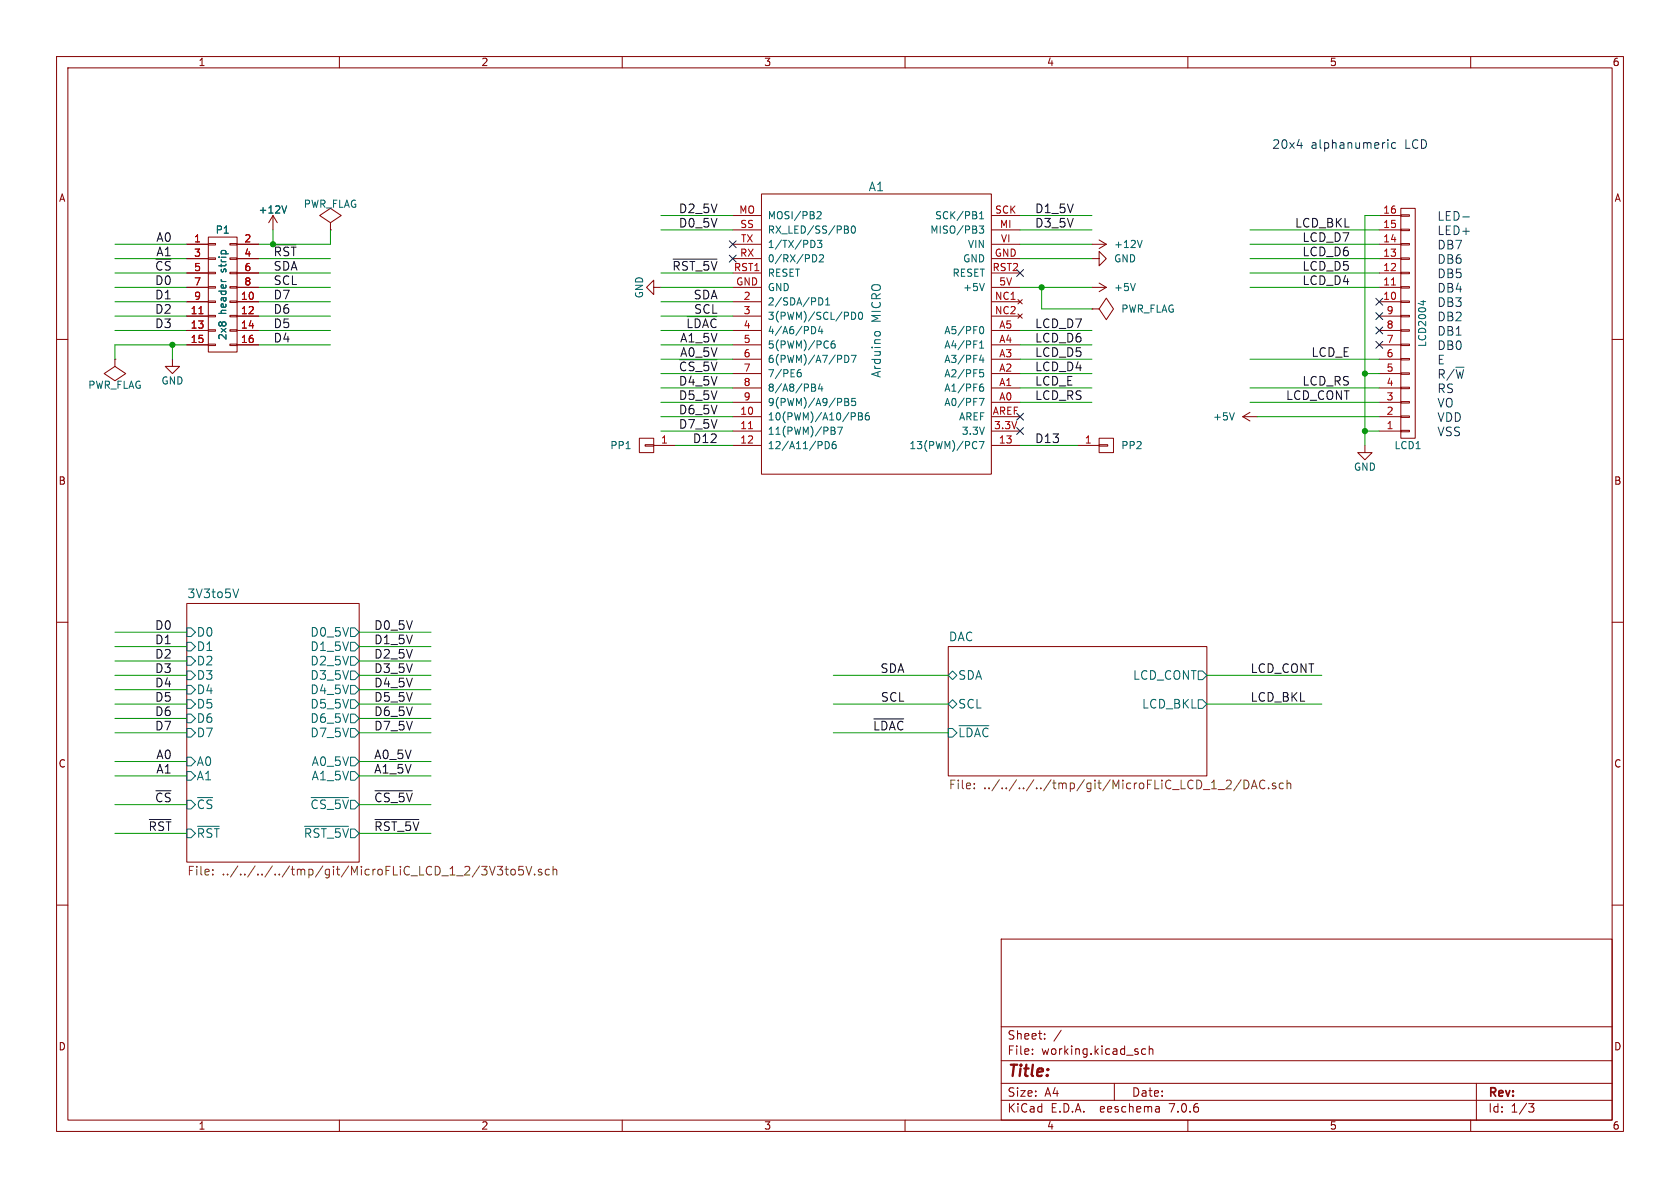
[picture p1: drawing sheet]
EESchema Schematic File Version 2
LIBS:power
LIBS:device
LIBS:transistors
LIBS:conn
LIBS:linear
LIBS:regul
LIBS:74xx
LIBS:cmos4000
LIBS:adc-dac
LIBS:memory
LIBS:xilinx
LIBS:microcontrollers
LIBS:dsp
LIBS:microchip
LIBS:analog_switches
LIBS:motorola
LIBS:texas
LIBS:intel
LIBS:audio
LIBS:interface
LIBS:digital-audio
LIBS:philips
LIBS:display
LIBS:cypress
LIBS:siliconi
LIBS:opto
LIBS:atmel
LIBS:contrib
LIBS:valves
LIBS:jakub
LIBS:MicroFLiC_LCD-cache
EELAYER 25 0
EELAYER END
$Descr A4 11693 8268
encoding utf-8
Sheet 1 3
Title ""
Date ""
Rev ""
Comp ""
Comment1 ""
Comment2 ""
Comment3 ""
Comment4 ""
$EndDescr
$Comp
L ARDUINO_MICRO_SHIELD A1
U 1 1
P 6100 2300
F 0 "A1" H 6100 3300 60  0000 C CNN
F 1 "Arduino MICRO" V 6100 2300 60  0000 C CNN
F 2 "jakub:ArduinoMicro" V 5350 2750 60  0001 C CNN
F 3 "" V 5350 2750 60  0000 C CNN
F 4 "A000053" H 6100 2300 60  0001 C CNN "Part Number"
F 5 "Arduino" H 6100 2300 60  0001 C CNN "Manufacturer"
F 6 "Arduino MICRO" H 6100 2300 60  0001 C CNN "Package"
F 7 "Farnell" H 6100 2300 60  0001 C CNN "Supplier"
F 8 "2285194" H 6100 2300 60  0001 C CNN "Order Code"
F 9 "Arduino.cc" H 6100 2300 60  0001 C CNN "Alt. Supplier"
F 10 "Arduino MICRO" H 6100 2300 60  0001 C CNN "Alt. Order Code"
F 11 "Arduino/Genuino MICRO development board" H 6100 2300 60  0001 C CNN "Note"
	1    6100 2300
	1    0    0    -1  
$EndComp
$Comp
L CONN_02X08 P1
U 1 1
P 1550 2050
F 0 "P1" H 1550 2500 50  0000 C CNN
F 1 "2x8 header strip" V 1550 2050 50  0000 C CNN
F 2 "Pin_Headers:Pin_Header_Straight_2x08" H 1550 850 50  0001 C CNN
F 3 "" H 1550 850 50  0000 C CNN
F 4 "M20-9980845" H 1550 2050 60  0001 C CNN "Part Number"
F 5 "Harwin" H 1550 2050 60  0001 C CNN "Manufacturer"
F 6 "DIL-16" H 1550 2050 60  0001 C CNN "Package"
F 7 "Farnell" H 1550 2050 60  0001 C CNN "Supplier"
F 8 "1022239" H 1550 2050 60  0001 C CNN "Order Code"
F 9 "Mouser" H 1550 2050 60  0001 C CNN "Alt. Supplier"
F 10 "855-M20-9980845" H 1550 2050 60  0001 C CNN "Alt. Order Code"
F 11 "2x8 dual header strip" H 1550 2050 60  0001 C CNN "Note"
	1    1550 2050
	1    0    0    -1  
$EndComp
Wire Wire Line
	1300 1700 800  1700
Text Label 1200 1700 2    60   ~ 0
A0
Wire Wire Line
	1300 1800 800  1800
Text Label 1200 1800 2    60   ~ 0
A1
Wire Wire Line
	1300 1900 800  1900
Text Label 1200 1900 2    60   ~ 0
~CS
Wire Wire Line
	1300 2000 800  2000
Text Label 1200 2000 2    60   ~ 0
D0
Wire Wire Line
	1300 2100 800  2100
Text Label 1200 2100 2    60   ~ 0
D1
Wire Wire Line
	1300 2200 800  2200
Text Label 1200 2200 2    60   ~ 0
D2
Wire Wire Line
	1300 2300 800  2300
Text Label 1200 2300 2    60   ~ 0
D3
Wire Wire Line
	800  2400 1300 2400
Wire Wire Line
	1800 1800 2300 1800
Text Label 1900 1800 0    60   ~ 0
~RST
Wire Wire Line
	2300 1900 1800 1900
Text Label 1900 1900 0    60   ~ 0
SDA
Wire Wire Line
	2300 2000 1800 2000
Text Label 1900 2000 0    60   ~ 0
SCL
Wire Wire Line
	2300 2100 1800 2100
Text Label 1900 2100 0    60   ~ 0
D7
Wire Wire Line
	2300 2200 1800 2200
Text Label 1900 2200 0    60   ~ 0
D6
Wire Wire Line
	2300 2300 1800 2300
Text Label 1900 2300 0    60   ~ 0
D5
Wire Wire Line
	2300 2400 1800 2400
Text Label 1900 2400 0    60   ~ 0
D4
Wire Wire Line
	1200 2400 1200 2500
Wire Wire Line
	1800 1700 2300 1700
Wire Wire Line
	1900 1700 1900 1600
$Comp
L GND #PWR01
U 1 1
P 1200 2500
F 0 "#PWR01" H 1200 2250 50  0001 C CNN
F 1 "GND" H 1200 2350 50  0000 C CNN
F 2 "" H 1200 2500 50  0000 C CNN
F 3 "" H 1200 2500 50  0000 C CNN
	1    1200 2500
	1    0    0    -1  
$EndComp
$Comp
L +12V #PWR02
U 1 1
P 1900 1600
F 0 "#PWR02" H 1900 1450 50  0001 C CNN
F 1 "+12V" H 1900 1740 50  0000 C CNN
F 2 "" H 1900 1600 50  0000 C CNN
F 3 "" H 1900 1600 50  0000 C CNN
	1    1900 1600
	1    0    0    -1  
$EndComp
Wire Wire Line
	4600 1900 5100 1900
Text Label 5000 1900 2    60   ~ 0
~RST_5V
Wire Wire Line
	5100 2100 4600 2100
Text Label 5000 2100 2    60   ~ 0
SDA
Wire Wire Line
	5100 2200 4600 2200
Text Label 5000 2200 2    60   ~ 0
SCL
Wire Wire Line
	5100 1600 4600 1600
Text Label 5000 1600 2    60   ~ 0
D0_5V
Wire Wire Line
	5100 1500 4600 1500
Text Label 5000 1500 2    60   ~ 0
D2_5V
Wire Wire Line
	7600 1500 7100 1500
Text Label 7200 1500 0    60   ~ 0
D1_5V
Wire Wire Line
	7600 1600 7100 1600
Text Label 7200 1600 0    60   ~ 0
D3_5V
Wire Wire Line
	5100 2000 4600 2000
$Comp
L +12V #PWR03
U 1 1
P 7600 1700
F 0 "#PWR03" H 7600 1550 50  0001 C CNN
F 1 "+12V" V 7600 1850 50  0000 L CNN
F 2 "" H 7600 1700 50  0000 C CNN
F 3 "" H 7600 1700 50  0000 C CNN
	1    7600 1700
	0    1    1    0   
$EndComp
Wire Wire Line
	7600 1700 7100 1700
$Comp
L GND #PWR04
U 1 1
P 4600 2000
F 0 "#PWR04" H 4600 1750 50  0001 C CNN
F 1 "GND" H 4600 1850 50  0000 C CNN
F 2 "" H 4600 2000 50  0000 C CNN
F 3 "" H 4600 2000 50  0000 C CNN
	1    4600 2000
	0    1    1    0   
$EndComp
Wire Wire Line
	7100 1800 7600 1800
$Comp
L GND #PWR05
U 1 1
P 7600 1800
F 0 "#PWR05" H 7600 1550 50  0001 C CNN
F 1 "GND" V 7600 1650 50  0000 R CNN
F 2 "" H 7600 1800 50  0000 C CNN
F 3 "" H 7600 1800 50  0000 C CNN
	1    7600 1800
	0    -1   -1   0   
$EndComp
Wire Wire Line
	7100 2000 7600 2000
$Comp
L +5V #PWR06
U 1 1
P 7600 2000
F 0 "#PWR06" H 7600 1850 50  0001 C CNN
F 1 "+5V" V 7600 2150 50  0000 L CNN
F 2 "" H 7600 2000 50  0000 C CNN
F 3 "" H 7600 2000 50  0000 C CNN
	1    7600 2000
	0    1    1    0   
$EndComp
Wire Wire Line
	5100 2800 4600 2800
Text Label 5000 2800 2    60   ~ 0
D5_5V
Wire Wire Line
	5100 2700 4600 2700
Text Label 5000 2700 2    60   ~ 0
D4_5V
Wire Wire Line
	5100 3000 4600 3000
Text Label 5000 3000 2    60   ~ 0
D7_5V
Wire Wire Line
	5100 2900 4600 2900
Text Label 5000 2900 2    60   ~ 0
D6_5V
Wire Wire Line
	5100 2500 4600 2500
Text Label 5000 2500 2    60   ~ 0
A0_5V
Wire Wire Line
	5100 2600 4600 2600
Wire Wire Line
	5100 2400 4600 2400
Text Label 5000 2600 2    60   ~ 0
~CS_5V
Text Label 5000 2400 2    60   ~ 0
A1_5V
NoConn ~ 5100 1700
NoConn ~ 5100 1800
NoConn ~ 7100 2900
NoConn ~ 7100 3000
$Comp
L CONN_01X16 LCD1
U 1 1
P 9800 2250
F 0 "LCD1" H 9800 3100 50  0000 C CNN
F 1 "LCD2004" V 9900 2250 50  0000 C CNN
F 2 "jakub:LCD2004" H 9800 2250 50  0001 C CNN
F 3 "" H 9800 2250 50  0000 C CNN
F 4 "MC42005A12W-VNMLR" H 9800 2250 60  0001 C CNN "Part Number"
F 5 "Midas" H 9800 2250 60  0001 C CNN "Manufacturer"
F 6 "98mm×60mm" H 9800 2250 60  0001 C CNN "Package"
F 7 "Farnell" H 9800 2250 60  0001 C CNN "Supplier"
F 8 "2483355" H 9800 2250 60  0001 C CNN "Order Code"
F 9 "Mouser" H 9800 2250 60  0001 C CNN "Alt. Supplier"
F 10 "763-0420DZ-FL-YBW" H 9800 2250 60  0001 C CNN "Alt. Order Code"
F 11 "20x4 character liquid crystal display" H 9800 2250 60  0001 C CNN "Note"
	1    9800 2250
	1    0    0    1   
$EndComp
Text Notes 10000 1550 0    60   ~ 0
LED-
Text Notes 10000 1650 0    60   ~ 0
LED+
Text Notes 10000 1750 0    60   ~ 0
DB7
Text Notes 10000 1850 0    60   ~ 0
DB6
Text Notes 10000 1950 0    60   ~ 0
DB5
Text Notes 10000 2050 0    60   ~ 0
DB4
Text Notes 10000 2150 0    60   ~ 0
DB3
Text Notes 10000 2250 0    60   ~ 0
DB2
Text Notes 10000 2350 0    60   ~ 0
DB1
Text Notes 10000 2450 0    60   ~ 0
DB0
Text Notes 10000 2550 0    60   ~ 0
E
Text Notes 10000 2650 0    60   ~ 0
R/~W
Text Notes 10000 2750 0    60   ~ 0
RS
Text Notes 10000 2850 0    60   ~ 0
VO
Text Notes 10000 2950 0    60   ~ 0
VDD
Text Notes 10000 3050 0    60   ~ 0
VSS
Wire Wire Line
	9500 3000 9600 3000
$Comp
L GND #PWR07
U 1 1
P 9500 3100
F 0 "#PWR07" H 9500 2850 50  0001 C CNN
F 1 "GND" H 9500 2950 50  0000 C CNN
F 2 "" H 9500 3100 50  0000 C CNN
F 3 "" H 9500 3100 50  0000 C CNN
	1    9500 3100
	1    0    0    -1  
$EndComp
Wire Wire Line
	9600 2900 8750 2900
$Comp
L +5V #PWR08
U 1 1
P 8750 2900
F 0 "#PWR08" H 8750 2750 50  0001 C CNN
F 1 "+5V" V 8750 3050 50  0000 L CNN
F 2 "" H 8750 2900 50  0000 C CNN
F 3 "" H 8750 2900 50  0000 C CNN
	1    8750 2900
	0    -1   -1   0   
$EndComp
Wire Wire Line
	9600 2800 8700 2800
Text Label 9400 2800 2    60   ~ 0
LCD_CONT
Wire Wire Line
	9600 2700 8700 2700
Wire Wire Line
	9500 2600 9600 2600
Connection ~ 9500 3000
Text Label 9400 2700 2    60   ~ 0
LCD_RS
Wire Wire Line
	9600 1700 8700 1700
Text Label 9400 1700 2    60   ~ 0
LCD_D7
Wire Wire Line
	9600 1800 8700 1800
Text Label 9400 1800 2    60   ~ 0
LCD_D6
Wire Wire Line
	9600 1900 8700 1900
Text Label 9400 1900 2    60   ~ 0
LCD_D5
Wire Wire Line
	9600 2000 8700 2000
Text Label 9400 2000 2    60   ~ 0
LCD_D4
Wire Wire Line
	9600 2500 8700 2500
Text Label 9400 2500 2    60   ~ 0
LCD_E
Wire Wire Line
	9600 1600 8700 1600
Text Label 9400 1600 2    60   ~ 0
LCD_BKL
Wire Wire Line
	7600 2300 7100 2300
Text Label 7200 2600 0    60   ~ 0
LCD_D4
Wire Wire Line
	7600 2400 7100 2400
Text Label 7200 2500 0    60   ~ 0
LCD_D5
Wire Wire Line
	7600 2500 7100 2500
Text Label 7200 2400 0    60   ~ 0
LCD_D6
Wire Wire Line
	7600 2600 7100 2600
Text Label 7200 2300 0    60   ~ 0
LCD_D7
NoConn ~ 9600 2100
NoConn ~ 9600 2200
NoConn ~ 9600 2300
NoConn ~ 9600 2400
Wire Wire Line
	7600 2700 7100 2700
Text Label 7200 2800 0    60   ~ 0
LCD_RS
Wire Wire Line
	7600 2800 7100 2800
Text Label 7200 2700 0    60   ~ 0
LCD_E
Wire Wire Line
	5100 2300 4600 2300
Text Label 5000 2300 2    60   ~ 0
~LDAC
Wire Wire Line
	9500 1500 9500 3100
$Comp
L CONN_01X01 PP2
U 1 1
P 7700 3100
F 0 "PP2" H 7800 3100 50  0000 L CNN
F 1 "CONN_01X01" V 7800 3100 50  0001 C CNN
F 2 "jakub:PIN_ARRAY_1" H 7700 3100 50  0001 C CNN
F 3 "" H 7700 3100 50  0000 C CNN
	1    7700 3100
	1    0    0    -1  
$EndComp
Wire Wire Line
	7100 3100 7500 3100
Text Label 7200 3100 0    60   ~ 0
D13
$Comp
L CONN_01X01 PP1
U 1 1
P 4500 3100
F 0 "PP1" H 4600 3100 50  0000 L CNN
F 1 "CONN_01X01" V 4600 3100 50  0001 C CNN
F 2 "jakub:PIN_ARRAY_1" H 4500 3100 50  0001 C CNN
F 3 "" H 4500 3100 50  0000 C CNN
	1    4500 3100
	-1   0    0    1   
$EndComp
Wire Wire Line
	4700 3100 5100 3100
Text Label 5000 3100 2    60   ~ 0
D12
$Sheet
S 1300 4200 1200 1800
U 566F634A
F0 "3V3to5V" 60
F1 "3V3to5V.sch" 60
F2 "D0" I L 1300 4400 60 
F3 "D1" I L 1300 4500 60 
F4 "D2" I L 1300 4600 60 
F5 "D3" I L 1300 4700 60 
F6 "D4" I L 1300 4800 60 
F7 "D5" I L 1300 4900 60 
F8 "D6" I L 1300 5000 60 
F9 "D7" I L 1300 5100 60 
F10 "A0" I L 1300 5300 60 
F11 "A1" I L 1300 5400 60 
F12 "~CS" I L 1300 5600 60 
F13 "D0_5V" O R 2500 4400 60 
F14 "D1_5V" O R 2500 4500 60 
F15 "D2_5V" O R 2500 4600 60 
F16 "D3_5V" O R 2500 4700 60 
F17 "D4_5V" O R 2500 4800 60 
F18 "D5_5V" O R 2500 4900 60 
F19 "D6_5V" O R 2500 5000 60 
F20 "D7_5V" O R 2500 5100 60 
F21 "A0_5V" O R 2500 5300 60 
F22 "A1_5V" O R 2500 5400 60 
F23 "~CS_5V" O R 2500 5600 60 
F24 "~RST" I L 1300 5800 60 
F25 "~RST_5V" O R 2500 5800 60 
$EndSheet
Wire Wire Line
	1300 4400 800  4400
Text Label 1200 4400 2    60   ~ 0
D0
Wire Wire Line
	1300 4500 800  4500
Text Label 1200 4500 2    60   ~ 0
D1
Wire Wire Line
	1300 4600 800  4600
Text Label 1200 4600 2    60   ~ 0
D2
Wire Wire Line
	1300 4700 800  4700
Text Label 1200 4700 2    60   ~ 0
D3
Wire Wire Line
	1300 4800 800  4800
Text Label 1200 5100 2    60   ~ 0
D7
Wire Wire Line
	1300 4900 800  4900
Text Label 1200 5000 2    60   ~ 0
D6
Wire Wire Line
	1300 5000 800  5000
Text Label 1200 4900 2    60   ~ 0
D5
Wire Wire Line
	1300 5100 800  5100
Text Label 1200 4800 2    60   ~ 0
D4
Wire Wire Line
	1300 5300 800  5300
Text Label 1200 5300 2    60   ~ 0
A0
Wire Wire Line
	1300 5400 800  5400
Text Label 1200 5400 2    60   ~ 0
A1
Wire Wire Line
	1300 5600 800  5600
Text Label 1200 5600 2    60   ~ 0
~CS
Wire Wire Line
	800  5800 1300 5800
Text Label 1200 5800 2    60   ~ 0
~RST
Wire Wire Line
	3000 4400 2500 4400
Text Label 2600 4400 0    60   ~ 0
D0_5V
Wire Wire Line
	3000 4500 2500 4500
Text Label 2600 4500 0    60   ~ 0
D1_5V
Wire Wire Line
	3000 4600 2500 4600
Text Label 2600 4600 0    60   ~ 0
D2_5V
Wire Wire Line
	3000 4700 2500 4700
Text Label 2600 4700 0    60   ~ 0
D3_5V
Wire Wire Line
	3000 4800 2500 4800
Text Label 2600 5100 0    60   ~ 0
D7_5V
Wire Wire Line
	3000 4900 2500 4900
Text Label 2600 5000 0    60   ~ 0
D6_5V
Wire Wire Line
	3000 5000 2500 5000
Text Label 2600 4900 0    60   ~ 0
D5_5V
Wire Wire Line
	3000 5100 2500 5100
Text Label 2600 4800 0    60   ~ 0
D4_5V
Wire Wire Line
	3000 5300 2500 5300
Text Label 2600 5300 0    60   ~ 0
A0_5V
Wire Wire Line
	3000 5400 2500 5400
Text Label 2600 5400 0    60   ~ 0
A1_5V
Wire Wire Line
	3000 5600 2500 5600
Text Label 2600 5600 0    60   ~ 0
~CS_5V
Wire Wire Line
	2500 5800 3000 5800
Text Label 2600 5800 0    60   ~ 0
~RST_5V
Text Notes 8850 1050 0    60   ~ 0
20x4 alphanumeric LCD
Wire Wire Line
	9600 1500 9500 1500
Connection ~ 9500 2600
$Sheet
S 6600 4500 1800 900 
U 56EC020E
F0 "DAC" 60
F1 "DAC.sch" 60
F2 "SDA" B L 6600 4700 60 
F3 "SCL" B L 6600 4900 60 
F4 "~LDAC" I L 6600 5100 60 
F5 "LCD_CONT" O R 8400 4700 60 
F6 "LCD_BKL" O R 8400 4900 60 
$EndSheet
Wire Wire Line
	6600 4700 5800 4700
Wire Wire Line
	6600 4900 5800 4900
Wire Wire Line
	6600 5100 5800 5100
Wire Wire Line
	9200 4700 8400 4700
Wire Wire Line
	9200 4900 8400 4900
Text Label 6300 4700 2    60   ~ 0
SDA
Text Label 6300 4900 2    60   ~ 0
SCL
Text Label 6300 5100 2    60   ~ 0
~LDAC
Text Label 8700 4700 0    60   ~ 0
LCD_CONT
Text Label 8700 4900 0    60   ~ 0
LCD_BKL
NoConn ~ 7100 1900
Wire Wire Line
	2300 1700 2300 1600
Connection ~ 1900 1700
Wire Wire Line
	800  2400 800  2500
Connection ~ 1200 2400
$Comp
L PWR_FLAG #FLG09
U 1 1
P 2300 1600
F 0 "#FLG09" H 2300 1695 50  0001 C CNN
F 1 "PWR_FLAG" H 2300 1780 50  0000 C CNN
F 2 "" H 2300 1600 50  0000 C CNN
F 3 "" H 2300 1600 50  0000 C CNN
	1    2300 1600
	1    0    0    -1  
$EndComp
$Comp
L PWR_FLAG #FLG010
U 1 1
P 800 2500
F 0 "#FLG010" H 800 2595 50  0001 C CNN
F 1 "PWR_FLAG" H 800 2680 50  0000 C CNN
F 2 "" H 800 2500 50  0000 C CNN
F 3 "" H 800 2500 50  0000 C CNN
	1    800  2500
	-1   0    0    1   
$EndComp
$Comp
L PWR_FLAG #FLG011
U 1 1
P 7600 2150
F 0 "#FLG011" H 7600 2245 50  0001 C CNN
F 1 "PWR_FLAG" V 7600 2350 50  0000 L CNN
F 2 "" H 7600 2150 50  0000 C CNN
F 3 "" H 7600 2150 50  0000 C CNN
	1    7600 2150
	0    1    1    0   
$EndComp
Wire Wire Line
	7600 2150 7250 2150
Wire Wire Line
	7250 2150 7250 2000
Connection ~ 7250 2000
$EndSCHEMATC
